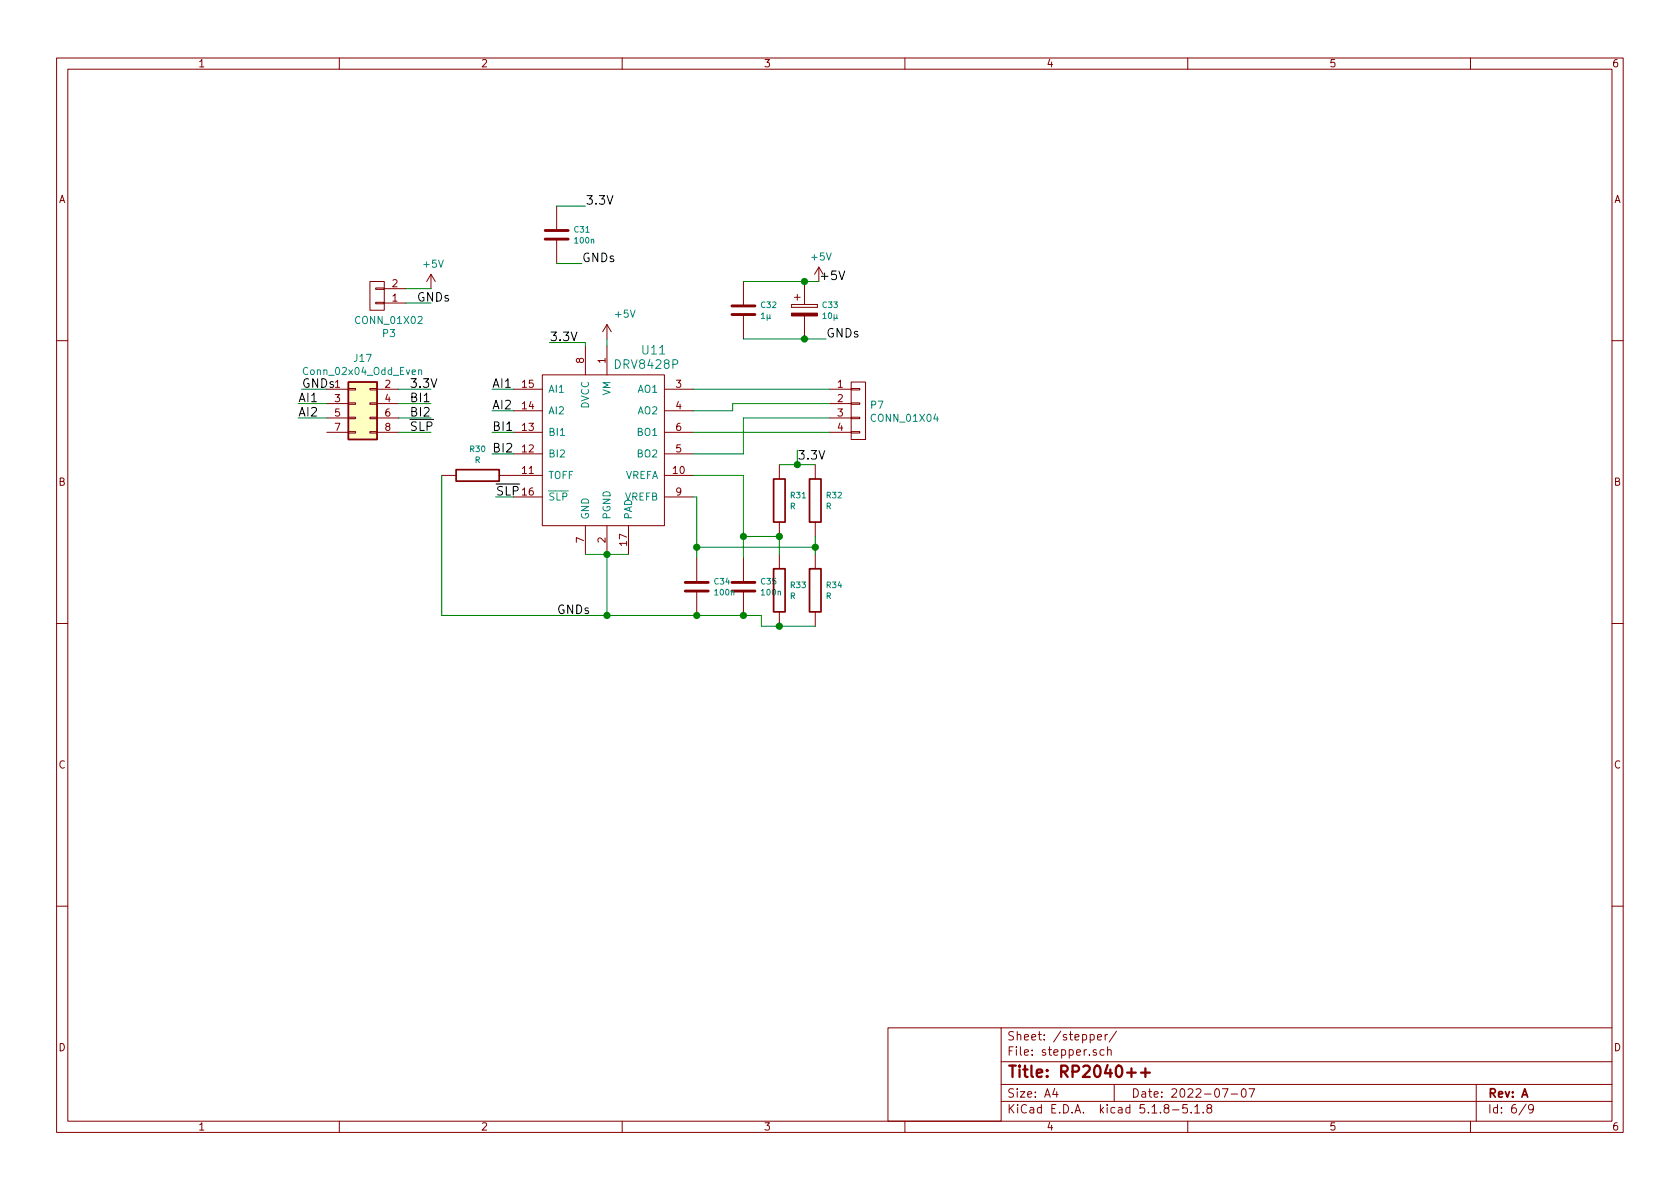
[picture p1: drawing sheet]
<svg xmlns="http://www.w3.org/2000/svg" width="297mm" height="210mm" viewBox="0 0 297 210" stroke-linecap="round" stroke-linejoin="round" font-family="sans-serif">
<g fill="none" stroke="#840000" stroke-width=".18">
<path d="M10 10.3h277v189.9h-277zM12 12.2h273v186.1h-273zM60 10.3v1.9M110 10.3v1.9M160 10.3v1.9M210 10.3v1.9M260 10.3v1.9M98.4 36.4v4.4M65.4 49.8h2.5v5.1h-2.5zM66.4 50.9h1.5v.3h-1.5zM66.4 53.5h1.5v.2h-1.5zM67.9 53.6h3.9"/>
<path d="M67.9 51h3.9M76.2 48.5l-.8 1.3M76.2 48.5v2.5M76.2 48.5l.8 1.3M98.4 42.3v4.3M107.3 57.4l-.7 1.3M107.3 57.4v2.5M107.3 57.4l.8 1.3M131.4 49.8v4.3M131.4 55.6v4.3M140 53.8v.6zM140 54.4h4.5z"/>
<path d="M140 53.8h4.5zM140.5 52.6h1zM141 52.1v1zM142.2 49.8v4M142.2 55.9v4M144.5 53.8v.6zM144.8 47.2l-.8 1.3M144.8 47.2v2.6M144.8 47.2l.7 1.3M10 60.2h2M57.8 68.8h3.8M57.8 71.4h3.8"/>
<path d="M57.8 73.9h3.8M57.8 76.4h3.8M61.6 76.3h1.3v.3h-1.3zM61.6 73.8h1.3v.2h-1.3zM61.6 68.7h1.3v.3h-1.3zM61.6 71.2h1.3v.3h-1.3zM65.4 76.3h1.3v.3h-1.3zM65.4 73.8h1.3v.2h-1.3zM65.4 68.7h1.3v.3h-1.3zM65.4 71.2h1.3v.3h-1.3zM66.7 68.8h3.8M66.7 71.4h3.8"/>
<path d="M66.7 73.9h3.8M66.7 76.4h3.8M90.8 68.8h5.1M90.8 76.4h5.1M90.8 72.6h5.1M95.9 66.3h21.6v26.7h-21.6zM103.5 61.2v5.1M107.3 61.2v5.1M117.5 68.8h5.1M117.5 76.4h5.1M117.5 72.6h5.1M146.7 68.8h3.8"/>
<path d="M146.7 71.4h3.8M146.7 73.9h3.8M146.7 76.4h3.8M150.5 76.3h1.5v.3h-1.5zM150.5 73.8h1.5v.2h-1.5zM150.5 71.2h1.5v.3h-1.5zM150.5 68.7h1.5v.3h-1.5zM150.5 67.6h2.5v10.1h-2.5zM285 60.2h2M78.1 84.1h2.5M88.3 84.1h7.6M90.8 80.3h5.1"/>
<path d="M90.8 87.9h5.1M103.5 93v5M107.3 93v5M111.1 93v5M117.5 84.1h5.1M117.5 80.3h5.1M117.5 87.9h5.1M123.2 98.7v4.3M131.4 98.7v4.3M137.8 82.2v2.5M137.8 92.3v2.6M137.8 98v2.6"/>
<path d="M144.1 82.2v2.5M144.1 92.3v2.6M144.1 98v2.6M10 110.3h2M123.2 104.5v4.3M131.4 104.5v4.3M137.8 108.2v2.5M144.1 108.2v2.5M285 110.3h2M10 160.2h2M285 160.2h2M60 198.3v1.9"/>
<path d="M110 198.3v1.9M157 181.8h20v16.5h-20zM160 198.3v1.9M177 194.8h108M177 191.8h108M177 187.8h108M177 181.8h108M186.5 192.5l-.4 1h1M186.8 193v1M194.1 183.4l.7-.1-.1-.3-.4-.1-.2 .2v.7h.6M195.2 185.7l-.4-.1-.3 .3 .1 .6h.6M195.4 182.9v1"/>
<path d="M195.8 185.7l.3-.1 .3 .1 .1 .9M195.8 182.9l-.4 .3M195.8 185.1v1.5M197 191.8v3M197.4 182.3l-1.3 2M207.3 196.3h1.2M209.9 195.3h-.7l-.1 .7 .2-.1 .5 .1 .2 .2-.1 .5-.2 .1-.6-.1M210 198.3v1.9M210.6 196.7v.1M211.3 195.8l.4-.5v1.5M211.3 196.8h.8M212.8 196.7v.1"/>
<path d="M213.7 196l-.3-.3 .1-.2 .2-.2 .4 .1 .1 .2v.2l-.7 .2a.48 .48 0 0 0 0 .7l.2 .1 .5-.1a.48 .48 0 0 0-.2-.7M216.1 192.5h1l-.6 1.5M217.7 193.5h1.1M219.6 192.7l.4-.2a.94 .94 0 0 1 0 1.5 .82 .82 0 0 1-.4-1.3zM220.8 192.5h1l-.6 1.5M260 198.3v1.9M261 191.8v6.5M269.8 195.2l-1.2 2M271.1 196l-.3 .3-.4-.1-.1-.2v-.4l.1-.2 .4-.1 .2 .2a1.19 1.19 0 0 1-.2 1.2l-.4 .1"/>
</g>
<path d="M199.3 189.7h1.5M200.1 188.9v1.5M201.8 189.7h1.5M202.5 188.9v1.5" fill="none" stroke="#840000" stroke-width=".41"/>
<path d="M96.4 42.3h4.1M96.4 40.8h4.1M129.4 55.6h4.1M129.4 54.1h4.1M121.2 104.5h4M121.2 103h4M129.4 104.5h4.1M129.4 103h4.1" fill="none" stroke="#840000" stroke-width=".51"/>
<path d="M80.6 83.1h7.7v2h-7.7zM136.8 84.7h2v7.6h-2zM143.1 84.7h2.1v7.6h-2.1zM136.8 100.6h2v7.6h-2zM143.1 100.6h2.1v7.6h-2.1z" fill="none" stroke="#840000" stroke-width=".3"/>
<path d="M140 55.4h4.5v.5h-4.5z" fill="#840000" stroke="#840000" stroke-width=".18"/>
<path d="M61.6 67.6h5.1v10.1h-5.1z" fill="#ffffc2" stroke="#ffffc2" stroke-width=".18"/>
<path d="M61.6 67.6h5.1v10.1h-5.1z" fill="none" stroke="#840000" stroke-width=".25"/>
<path d="M74 65.5l.2-.1 .3 .1v.7M74 65.4v.8" fill="none" stroke="#008484" stroke-width=".18"/>
<g fill="none" stroke="#008400" stroke-width=".18">
<path d="M98.4 36.4h5.1M71.8 51h4.4M71.8 53.6h4.4M98.4 46.6h4.5M107.3 59.9v1.3M131.4 59.9h14.6M131.4 49.8h13.4M52.7 73.9h5.1M52.7 71.4h5.1M53.3 68.8h4.5M70.5 68.8h5.7M70.5 76.4h5.7"/>
<path d="M70.5 73.9h5.7M70.5 71.4h5.7M87 68.8h3.8M87 76.4h3.8M87 72.6h3.8M97.2 60.6h6.3v.6M122.6 68.8h24.1M122.6 76.4h24.1M141 79.6v2.6M146.7 73.9h-15.3v6.4h-8.8M146.7 71.4h-17.2v1.2h-6.9M78.1 84.1v24.7h56.5v1.9h9.5"/>
<path d="M87 80.3h3.8M103.5 98h7.6M107.3 98v10.8M122.6 84.1h8.8v14.6M122.6 87.9h.6v10.8M123.2 96.8h20.9M131.4 94.9h6.4v3.1M137.8 82.2h6.3M144.1 94.9v3.1"/>
</g>
<path d="M148.3 47.9l.5 1.5 .6-1.5" fill="none" stroke="#000" stroke-width=".18"/>
<g fill="#008400" stroke="#008400" stroke-width=".25">
<circle cx="123.2" cy="108.8" r=".51"/>
<circle cx="137.8" cy="110.7" r=".51"/>
<circle cx="142.2" cy="59.9" r=".51"/>
<circle cx="131.4" cy="108.8" r=".51"/>
<circle cx="107.3" cy="108.8" r=".51"/>
<circle cx="141" cy="82.2" r=".51"/>
<circle cx="107.3" cy="98" r=".51"/>
<circle cx="123.2" cy="96.8" r=".51"/>
<circle cx="131.4" cy="94.9" r=".51"/>
<circle cx="142.2" cy="49.8" r=".51"/>
<circle cx="137.8" cy="94.9" r=".51"/>
<circle cx="144.1" cy="96.8" r=".51"/>
</g>
<text font-size="2.8" fill="#840000" x="178" y="190.5">Title: RP2040++</text>
<g font-size="2.1">
<text x="103.5" y="36.2">3.3V</text>
<text x="102.9" y="46.3">GNDs</text>
<text x="73.7" y="53.3">GNDs</text>
<text x="144.8" y="49.5">+5V</text>
<text x="146" y="59.7">GNDs</text>
<text x="97.2" y="60.3">3.3V</text>
<text x="52.7" y="71.1">AI1</text>
<text x="53.3" y="68.6">GNDs</text>
<text x="72.4" y="68.6">3.3V</text>
<text x="72.4" y="71.1">BI1</text>
<text x="87" y="68.6">AI1</text>
<text x="52.7" y="73.7">AI2</text>
<text x="72.4" y="76.2">SLP</text>
<text x="72.4" y="73.7">BI2</text>
<text x="87" y="76.2">BI1</text>
<text x="87" y="72.4">AI2</text>
<text x="87" y="80">BI2</text>
<text x="141" y="81.3">3.3V</text>
<text x="87.6" y="87.6">SLP</text>
<text x="98.4" y="108.6">GNDs</text>
</g>
<g font-size="2.1" fill="#008484">
<text x="109" y="65.2">DRV8428P</text>
<text x="113.6" y="62.7">U11</text>
</g>
<g font-size="2.1" fill="#840000">
<text x="178" y="184">Sheet: /stepper/</text>
<text x="178" y="186.7">File: stepper.sch</text>
<text x="178" y="196.9">KiCad E.D.A. kicad 5.1.8-5.1.8</text>
<text x="178" y="194.1">Size: A4</text>
<text x="200" y="194.1">Date: 2022-07-07</text>
<text x="263" y="194.1">Rev: A</text>
<text x="263" y="196.9">Id: 6/9</text>
</g>
<g font-size="1.8" fill="#840000">
<text x="35" y="11.9">1</text>
<text x="85" y="11.9">2</text>
<text x="135" y="11.9">3</text>
<text x="185" y="11.9">4</text>
<text x="235" y="11.9">5</text>
<text x="285" y="11.9">6</text>
<text x="10.4" y="35.9">A</text>
<text x="285.4" y="35.9">A</text>
<text x="69.4" y="53.3">1</text>
<text x="69.4" y="50.8">2</text>
<text x="103.3" y="64.2" transform="rotate(-90 103.3 64.2)">8</text>
<text x="107.1" y="64.2" transform="rotate(-90 107.1 64.2)">1</text>
<text x="59.2" y="68.6">1</text>
<text x="59.2" y="71.1">3</text>
<text x="68.1" y="68.6">2</text>
<text x="68.1" y="71.1">4</text>
<text x="92.4" y="68.6">15</text>
<text x="119.5" y="68.6">3</text>
<text x="148.1" y="68.6">1</text>
<text x="148.1" y="71.1">2</text>
<text x="59.2" y="73.7">5</text>
<text x="59.2" y="76.2">7</text>
<text x="68.1" y="73.7">6</text>
<text x="68.1" y="76.2">8</text>
<text x="92.4" y="76.2">13</text>
<text x="92.4" y="72.4">14</text>
<text x="119.5" y="72.4">4</text>
<text x="119.5" y="76.2">6</text>
<text x="148.1" y="73.7">3</text>
<text x="148.1" y="76.2">4</text>
<text x="92.4" y="83.8">11</text>
<text x="92.4" y="80">12</text>
<text x="119" y="83.8">10</text>
<text x="119.5" y="80">5</text>
<text x="10.4" y="85.9">B</text>
<text x="92.4" y="87.6">16</text>
<text x="119.5" y="87.6">9</text>
<text x="285.4" y="85.9">B</text>
<text x="103.3" y="96" transform="rotate(-90 103.3 96)">7</text>
<text x="107.1" y="96" transform="rotate(-90 107.1 96)">2</text>
<text x="110.9" y="96.5" transform="rotate(-90 110.9 96.5)">17</text>
<text x="10.4" y="135.9">C</text>
<text x="285.4" y="135.9">C</text>
<text x="10.4" y="185.9">D</text>
<text x="285.4" y="185.9">D</text>
<text x="35" y="199.9">1</text>
<text x="85" y="199.9">2</text>
<text x="135" y="199.9">3</text>
<text x="185" y="199.9">4</text>
<text x="235" y="199.9">5</text>
<text x="285" y="199.9">6</text>
</g>
<g font-size="1.8" fill="#008484">
<text x="75" y="47.3">+5V</text>
<text x="143.6" y="46.1">+5V</text>
<text x="63.1" y="57.3">CONN_01X02</text>
<text x="67.7" y="59.6">P3</text>
<text x="108.9" y="56.2">+5V</text>
<text x="62.7" y="64">J17</text>
<text x="54.1" y="66.3">Conn_02x04_Odd_Even</text>
<text x="96.9" y="69.5">AI1</text>
<text x="107.9" y="69.9" transform="rotate(-90 107.9 69.9)">VM</text>
<text x="112.8" y="69.5">AO1</text>
<text x="96.9" y="77.1">BI1</text>
<text x="96.9" y="73.3">AI2</text>
<text x="104.1" y="72.3" transform="rotate(-90 104.1 72.3)">DVCC</text>
<text x="112.8" y="73.3">AO2</text>
<text x="112.8" y="77.1">BO1</text>
<text x="154" y="72.3">P7</text>
<text x="154.3" y="74.6">CONN_01X04</text>
<text x="96.9" y="80.9">BI2</text>
<text x="112.8" y="80.9">BO2</text>
<text x="96.9" y="84.7">TOFF</text>
<text x="96.9" y="88.5">SLP</text>
<text x="110.5" y="84.7">VREFA</text>
<text x="110.5" y="88.5">VREFB</text>
<text x="104.1" y="91.9" transform="rotate(-90 104.1 91.9)">GND</text>
<text x="107.9" y="91.9" transform="rotate(-90 107.9 91.9)">PGND</text>
<text x="111.8" y="91.9" transform="rotate(-90 111.8 91.9)">PAD</text>
</g>
<g font-size="1.4" fill="#008484">
<text x="101.6" y="41.1">C31</text>
<text x="101.7" y="43">100n</text>
<text x="134.6" y="54.5">C32</text>
<text x="134.6" y="56.4">1µ</text>
<text x="145.5" y="54.5">C33</text>
<text x="145.6" y="56.4">10µ</text>
<text x="83.2" y="79.9">R30</text>
<text x="83.9" y="81.9">R</text>
<text x="139.9" y="88.1">R31</text>
<text x="146.2" y="88.1">R32</text>
<text x="139.7" y="90">R</text>
<text x="146" y="90">R</text>
<text x="126.4" y="103.3">C34</text>
<text x="126.5" y="105.3">100n</text>
<text x="134.6" y="103.3">C35</text>
<text x="134.7" y="105.3">100n</text>
<text x="139.7" y="105.9">R</text>
<text x="139.9" y="104">R33</text>
<text x="146" y="105.9">R</text>
<text x="146.2" y="104">R34</text>
</g>
</svg>
